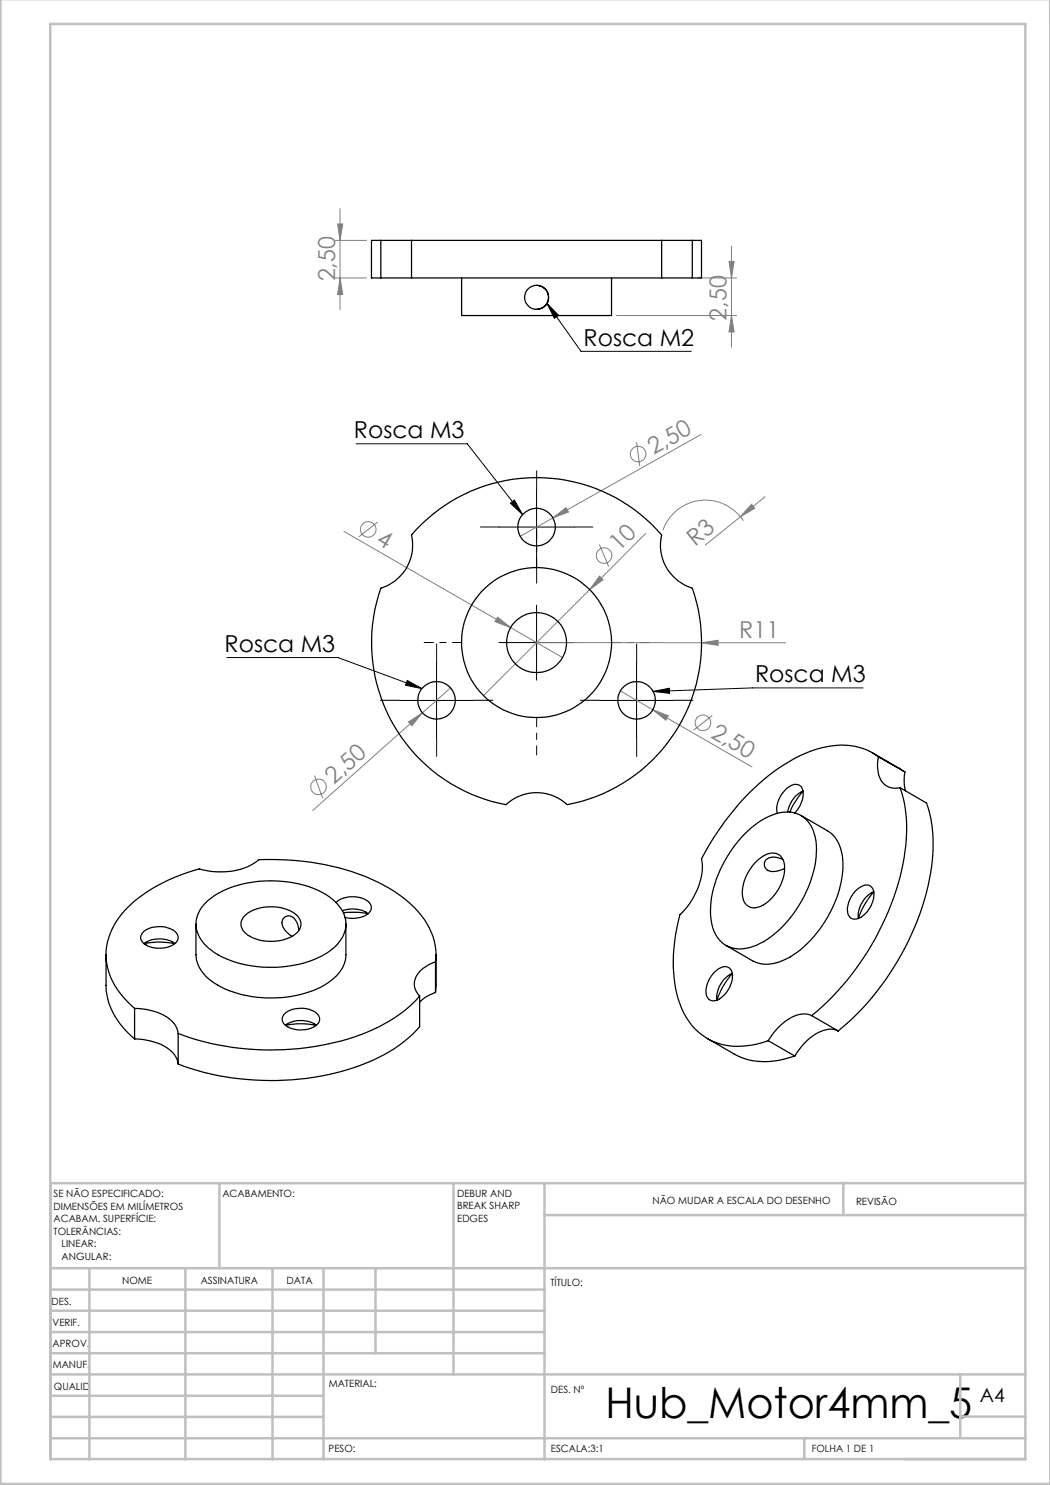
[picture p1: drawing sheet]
<svg xmlns="http://www.w3.org/2000/svg" width="210mm" height="297mm" viewBox="0 0 210 297" stroke-linecap="round" stroke-linejoin="round" font-family="sans-serif">
<g fill="none" stroke="#808080" stroke-width=".2">
<path d="M67 55.6h6.3M67 48.1h6.3M67.5 44.8h1l-.5 3.3zM68 41.7v20.2M68 55.6l.5 3.3h-1zM139.5 55.6h7.8M145.8 52.3h1l-.5 3.3zM146.3 49.2v20.3M123.3 63.1h24M146.3 63.1l.5 3.3h-1zM127.3 88.4l.7 4.8M140.2 86.9l-36.2 20.4"/>
<path d="M153 99.3l-11.9 9.7M68.8 106.3l43.7 25.2M75.5 104.4l-3.7 3M110.6 103.6l2.6-2.1 .5 .9zM119.9 108.9l1.8 4.4M119.9 115.2l.7 .8-2.7 1.9zM129.2 106.7l-32.5 32.4M148.7 104.1a9 9 0 0 0-8.7-4 9 9 0 0 0-7.4 5.9M150.3 100.9l.7 .8-2.9 1.7zM90.1 137.6l-5.6 5M99.5 123.4l2.6 2.1-3.1-1.2zM107.3 128.5h49.8"/>
<path d="M124.1 138.2l6.5 3.8M140.3 128.5l3.3-.4v1zM62.9 155.1l1.6 4.5M81.7 144.4l2.8-1.8-2.1 2.5zM84.5 142.6l-22 19.5M130.6 142l3.1 1.2-.5 .8zM130.6 142l19.8 11.4M142.5 143.1l-3.8 2.9"/>
<circle cx="127.6" cy="90.8" r="1.55"/>
<circle cx="73.7" cy="105.9" r="1.57"/>
<circle cx="120.8" cy="111.1" r="1.55"/>
<circle cx="63.7" cy="157.4" r="1.56"/>
<circle cx="140.6" cy="144.6" r="1.56"/>
</g>
<g fill="none" stroke="#000" stroke-width=".2">
<path d="M109.4 60.7l2.3 2.4-.8 .6zM109.4 60.7l6.8 9.6h22.1M71.2 88.8h22.3l11 14.1M107.3 97.9v15M99.8 105.4h15M102.1 100.6l.8-.6 1.6 2.9zM45.4 131.5h22.2l16.8 6.2M81.5 136.1l2.9 1.6-3.3-.6zM87.3 132.6v15M99.8 128.5h15M107.3 121v15M127.3 132.6v15"/>
<path d="M130.6 138.3l3.3-.6v1zM172.6 137.6h-22l-20 .7M79.8 140.1h15M119.8 140.1h15"/>
</g>
<path d="M107.3 97.9v-3.7M99.8 105.4h-3.7M107.3 112.9v3.8M114.8 105.4h3.8M87.3 132.6v-3.8M127.3 132.6v-3.8M79.8 140.1h-3.7M87.3 147.6v3.7M94.8 140.1h3.8M119.8 140.1h-3.7M127.3 147.6v3.7M134.8 140.1h3.8" fill="none" stroke="#000" stroke-width=".2" stroke-dasharray="15.2 1.3 1.3 1.3"/>
<path d="M107.3 113.5v-7.5M92.3 128.5h-7.5M122.3 128.5h7.5M107.3 143.5v7.5" fill="none" stroke="#000" stroke-width=".2" stroke-dasharray="15.2 1.3 1.3 1.3" stroke-dashoffset="13.4"/>
<g fill="none" stroke="#c0c0c0" stroke-width=".5">
<path d="M.1 -.1v296.9h209.9v-296.9M10.1 4.8h195v287h-195zM43.9 236.6v17M90.7 236.6v38.3M108.9 236.6v55.3M168.7 236.6v6.3M205.1 236.6h-195v55.3M10.1 253.6h195M10.1 257.9h98.8M17.9 253.6v38.3M37.1 253.6v38.3M54.5 253.6v38.3"/>
<path d="M64.7 253.6v38.3M75.1 253.6v17M108.9 243h96.2M10.1 270.6h98.8M10.1 266.4h98.8M10.1 262.1h98.8M10.1 279.1h54.6M10.1 274.9h195M192.1 274.8v12.7M10.1 287.7h195M10.1 283.4h54.6M160.9 287.5v4.3"/>
<path d="M192.1 283.3h13"/>
</g>
<path d="M102.1 100.6l.8-.6 1.6 2.9zM81.5 136.1l2.9 1.6-3.3-.6zM130.6 138.3l3.3-.6v1zM109.4 60.7l2.3 2.4-.8 .6z" fill="#000"/>
<g fill="#808080">
<path d="M99.5 123.4l2.6 2.1-3.1-1.2z"/>
<path d="M110.6 103.6l2.6-2.1 .5 .9z"/>
<path d="M150.3 100.9l.7 .8-2.9 1.7z"/>
<path d="M81.7 144.4l2.8-1.8-2.1 2.5z"/>
<path d="M119.9 115.2l.7 .8-2.7 1.9z"/>
<path d="M130.6 142l3.1 1.2-.5 .8z"/>
<path d="M140.3 128.5l3.3-.4v1z"/>
<path d="M146.3 63.1l.5 3.3h-1zM145.8 52.3h1l-.5 3.3z"/>
<path d="M67.5 44.8h1l-.5 3.3zM68 55.6l.5 3.3h-1z"/>
</g>
<g fill="none" stroke="#000" stroke-width=".25">
<path d="M76.2 55.6h6.1M76.2 48.1h6.1M76.2 48.1h-1.9v7.5h1.9M76.2 48.1v7.5M82.3 55.6h50M82.3 48.1h50M82.3 48.1v7.5M92.3 55.6v7.5h30v-7.5M107.3 57.1a2.4 2.4 0 0 1 2.4 2.4 2.4 2.4 0 0 1-2.4 2.4M132.3 55.6h6.2M132.3 48.1h6.2M132.3 48.1v7.5"/>
<path d="M138.5 48.1h1.8v7.5h-1.8M138.5 48.1v7.5M83.3 105.9a33 33 0 0 1 49 1.1 9 9 0 0 0 6.2 10.6 33 33 0 0 1-25 43.3 9 9 0 0 0-12.3 0 33 33 0 0 1-25-43.3 9 9 0 0 0 6.1-10.6zM160.6 158.2a5.6 5.6 0 0 0-3.1 4.2M160.6 158.3l-1.7 2.3-.9 1.8M174.5 150.6l6.5 3.8M175.7 151.4a12.8 12.8 0 0 0-11.4-1.8 34.2 34.2 0 0 0-15.6 10.1 58 58 0 0 0-8.4 12.1 12.7 12.7 0 0 1-2.8 9.5l-1.5 1.7a31.5 31.5 0 0 0-.3 16.9 12.3 12.3 0 0 0 14.9 9.1l3-.9M175.7 151.4a5.8 5.8 0 0 0 1.1 5.4l1.2 .7 1 .2 1-.2M175.7 151.4l5.3 3M180 157.5a29.8 29.8 0 0 1 .3 16.7 54.2 54.2 0 0 1-18 28.9M180 157.5l5.3 3.1a29.7 29.7 0 0 1 .3 16.6 54.5 54.5 0 0 1-18 29M181 154.4l-.2 2.1 .3 1.6"/>
<path d="M148.9 166.8a13.1 13.1 0 0 1 8.2-4.4 5.7 5.7 0 0 1 6 5.1 19.9 19.9 0 0 1-3.4 13.6 19.1 19.1 0 0 1-9.1 8.2 5.8 5.8 0 0 1-8.3-5 20.5 20.5 0 0 1 4.1-14.5zM151 172.6a4.8 4.8 0 0 1 4.2-1.9 3 3 0 0 1 1.7 3.5 9.1 9.1 0 0 1-5.1 7.2 2.39 2.39 0 0 1-3.3-2.4 9 9 0 0 1 2.5-6.4zM156.6 171.9a2.71 2.71 0 0 0-3.6 .4 1.59 1.59 0 0 0 .4 1.7 1.59 1.59 0 0 0 1.7 .3l1.8-.6M159 162.6a5.5 5.5 0 0 0 1.5-4.7 1.6 1.6 0 0 0-2.7-.6 5.4 5.4 0 0 0-2.3 5.4M160.2 163.1l5.3 3.1a7.3 7.3 0 0 1 3.1 6.6 23.4 23.4 0 0 1-10.6 18.6 8 8 0 0 1-7 1l-5.8-3.3M171.3 178a2.43 2.43 0 0 1 2.9-.7 3.2 3.2 0 0 1 .1 3.7 4.8 4.8 0 0 1-3.2 2.8 1.58 1.58 0 0 1-1.6-1.9 6 6 0 0 1 1.8-3.9zM173.2 179.4l1.1-.8 .5-.2a15.8 15.8 0 0 0-3.1 5.3 5.5 5.5 0 0 1 1.5-4.3zM21.2 191v6.1a14.3 14.3 0 0 0 5.7 10.7M28.7 186.4a5.3 5.3 0 0 1 6.5 .1 1.5 1.5 0 0 1-.6 2.5 5.3 5.3 0 0 1-6.2-.7l-.1-.3a1.45 1.45 0 0 1 .4-1.6zM28.8 188.7a5.7 5.7 0 0 1 6.2 0M28.8 188.7a14.5 14.5 0 0 1 6.2 0M39.2 184.8v6.2a7.5 7.5 0 0 0 4.4 6.1 23.3 23.3 0 0 0 21.4-.1 7.3 7.3 0 0 0 4.2-6v-6.2"/>
<path d="M41.3 180.4a19.3 19.3 0 0 1 13.3-4.2 19 19 0 0 1 12.4 4.1 5.8 5.8 0 0 1-.2 9.2 19.9 19.9 0 0 1-13.5 4 19.2 19.2 0 0 1-11.6-3.9 5.9 5.9 0 0 1-1.9-7.1l.6-1.1zM48.9 183.2a8.6 8.6 0 0 1 10.6 0 2.39 2.39 0 0 1-.7 3.8 8.9 8.9 0 0 1-9.6-.3 2.23 2.23 0 0 1-.3-3.5zM59.8 186.1a2.98 2.98 0 0 0-1.8-2.9 1.46 1.46 0 0 0-1.5 .8 1.46 1.46 0 0 0 .3 1.7l.7 .9 .9 .7M67.2 180.5a5.3 5.3 0 0 1 6.7 .1 1.65 1.65 0 0 1-1 2.6 6.1 6.1 0 0 1-3.9 .3M68.5 182.1a5.8 5.8 0 0 1 5.1 .6l-2.1-.2-2.8 .1M83.9 199.2a30.8 30.8 0 0 1-15.6 9 54.4 54.4 0 0 1-32.7-1.5M83.9 199.2v6.1a29.8 29.8 0 0 1-14.2 8.6 54.3 54.3 0 0 1-34.1-1.1M87.1 192.4a13.4 13.4 0 0 0-4.9-11.6 35.9 35.9 0 0 0-17.2-7.9 57.5 57.5 0 0 0-13.2-1 13.1 13.1 0 0 1-11.9 1.9 30.8 30.8 0 0 0-15.5 9 12.1 12.1 0 0 0 .3 16.6l2.2 2.3M87.1 192.4a5.6 5.6 0 0 0-4.2 4.2l.2 1.3 .8 1.3M87.1 198.5l-1.8 .9-1.4 1M87.1 192.4v6.1M87.2 191l-.1 7.5"/>
<path d="M143 194.3a2.33 2.33 0 0 1 2.9-.7 3.2 3.2 0 0 1 .1 3.7 4.8 4.8 0 0 1-3.2 2.9 1.58 1.58 0 0 1-1.6-2 6 6 0 0 1 1.8-3.9zM144.9 195.8l1.1-.9 .5-.2a15.8 15.8 0 0 0-3.1 5.3 5.5 5.5 0 0 1 1.5-4.2zM26.9 201.7a10.3 10.3 0 0 1 8.1 3.2l.4 .9 .2 .9M26.9 207.8a10.5 10.5 0 0 1 8.1 3.2l.4 .9 .2 .9M26.9 201.7v6.1M35.6 206.7v6.1M57 202.7a5.3 5.3 0 0 1 6.5 .2 1.5 1.5 0 0 1-.6 2.4 5.3 5.3 0 0 1-6.2-.7l-.1-.2a1.45 1.45 0 0 1 .4-1.7zM57.1 205a5.5 5.5 0 0 1 6.2 .1 14.9 14.9 0 0 0-6.2 0zM141.5 207.7l5.3 3.1a13.5 13.5 0 0 0 11.1 .7l1.1-.3M153.6 208.1l5.4 3.1M162.3 203.1a5.1 5.1 0 0 0-5.1 1.1l-1.7 1.4-1.9 2.5M162.3 203.1l5.3 3.1"/>
<path d="M167.6 206.2a5.1 5.1 0 0 0-5.1 1.1l-1.7 1.4-1.8 2.5"/>
<circle cx="107.3" cy="59.5" r="2.4"/>
<circle cx="107.3" cy="105.4" r="3.8"/>
<circle cx="107.3" cy="128.5" r="15"/>
<circle cx="107.3" cy="128.5" r="6"/>
<circle cx="87.3" cy="140.1" r="3.8"/>
<circle cx="127.3" cy="140.1" r="3.8"/>
</g>
<text font-size="8.5" x="121.1" y="283.5">Hub_Motor4mm_5</text>
<g font-size="4.7" fill="#808080">
<text x="67" y="56.3" transform="rotate(-90 67 56.3)">2,50</text>
<text x="145.3" y="64.1" transform="rotate(-90 145.3 64.1)">2,50</text>
<text x="130.7" y="91" transform="rotate(-29 130.7 91)">2,50</text>
<text x="75" y="108.6" transform="rotate(30 75 108.6)">4</text>
<text x="123.9" y="110.5" transform="rotate(-45 123.9 110.5)">10</text>
<text x="139" y="109.4" transform="rotate(-39 139 109.4)">R3</text>
<text x="147.9" y="127.5">R11</text>
<text x="142" y="147.3" transform="rotate(30 142 147.3)">2,50</text>
<text x="66.8" y="156.9" transform="rotate(-42 66.8 156.9)">2,50</text>
</g>
<g font-size="4.7">
<text x="116.7" y="69.2">Rosca M2</text>
<text x="70.8" y="87.7">Rosca M3</text>
<text x="44.9" y="130.4">Rosca M3</text>
<text x="151" y="136.5">Rosca M3</text>
</g>
<text font-size="3.9" x="196" y="280.4">A4</text>
<g font-size="2">
<text x="10.7" y="239.5">SE NÃO ESPECIFICADO:</text>
<text x="44.5" y="239.5">ACABAMENTO:</text>
<text x="91.4" y="239.4">DEBUR AND</text>
<text x="10.7" y="242">DIMENSÕES EM MILÍMETROS</text>
<text x="10.7" y="244.5">ACABAM. SUPERFÍCIE:</text>
<text x="91.4" y="241.9">BREAK SHARP</text>
<text x="91.4" y="244.4">EDGES</text>
<text x="130.5" y="240.8">NÃO MUDAR A ESCALA DO DESENHO</text>
<text x="171.2" y="241">REVISÃO</text>
<text x="10.7" y="247">TOLERÂNCIAS:</text>
<text x="12.3" y="249.5">LINEAR:</text>
<text x="12.3" y="252">ANGULAR:</text>
<text x="24.4" y="256.9">NOME</text>
<text x="40.1" y="256.8">ASSINATURA</text>
<text x="57.3" y="256.8">DATA</text>
<text x="110.1" y="257.1">TÍTULO:</text>
<text x="10.3" y="260.9">DES.</text>
<text x="10.5" y="269.3">APROV.</text>
<text x="10.5" y="265.2">VERIF.</text>
<text x="10.6" y="273.6">MANUF.</text>
<text x="10.8" y="278">QUALID</text>
<text x="65.8" y="277.4">MATERIAL:</text>
<text x="110.2" y="278.5">DES. Nº</text>
<text x="65.7" y="290.4">PESO:</text>
<text x="110.2" y="290.5">ESCALA:3:1</text>
<text x="162.4" y="290.4">FOLHA 1 DE 1</text>
</g>
</svg>
